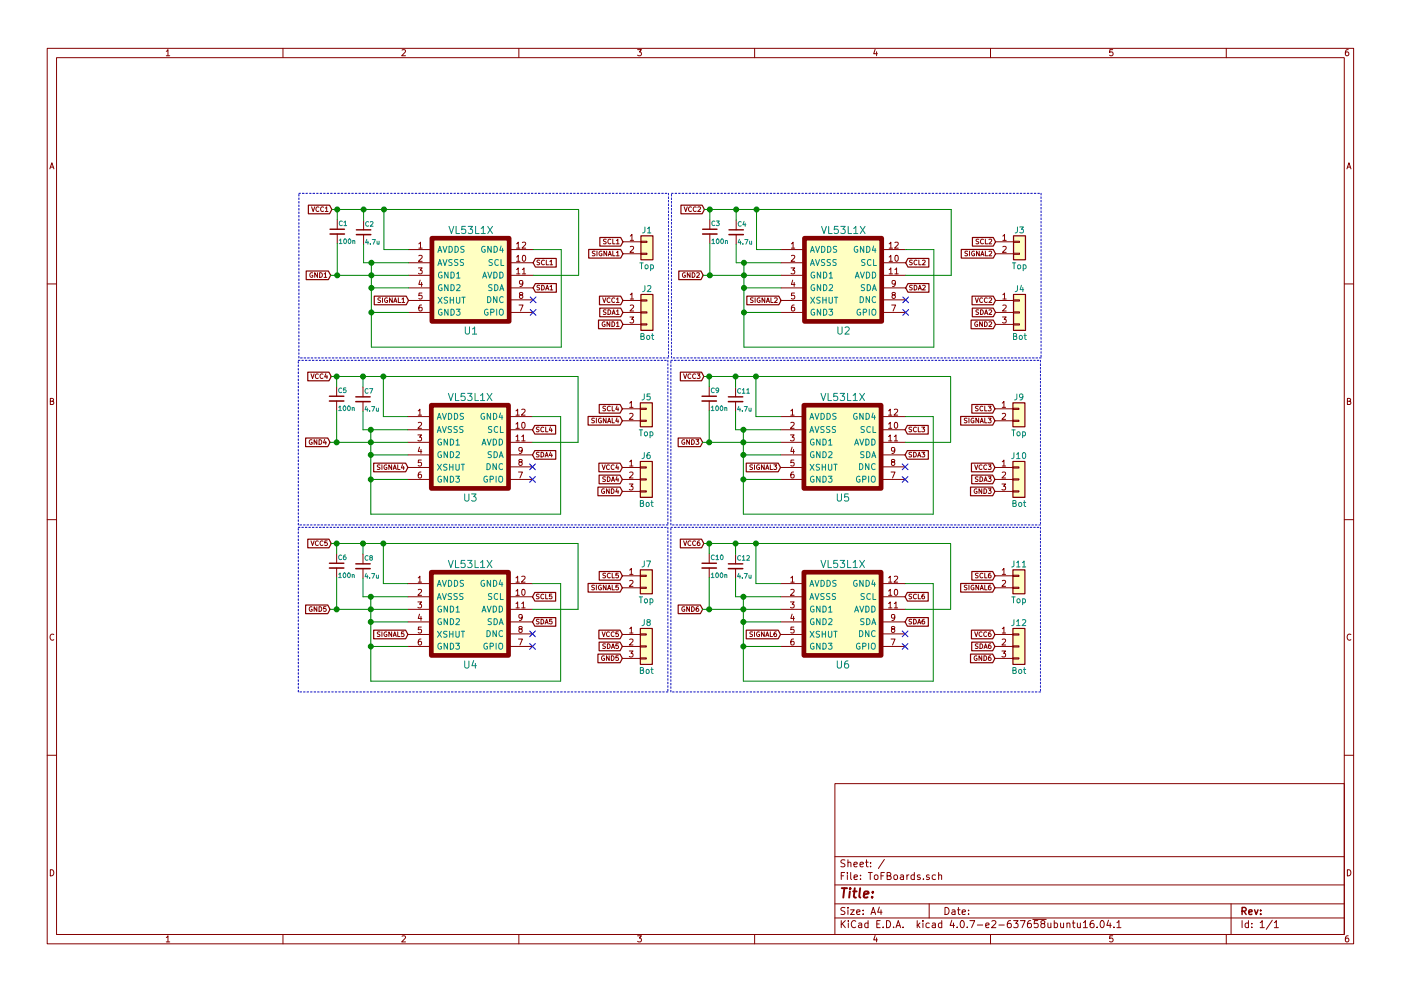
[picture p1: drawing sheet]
EESchema Schematic File Version 2
LIBS:power
LIBS:device
LIBS:switches
LIBS:relays
LIBS:motors
LIBS:transistors
LIBS:conn
LIBS:linear
LIBS:regul
LIBS:74xx
LIBS:cmos4000
LIBS:adc-dac
LIBS:memory
LIBS:xilinx
LIBS:microcontrollers
LIBS:dsp
LIBS:microchip
LIBS:analog_switches
LIBS:motorola
LIBS:texas
LIBS:intel
LIBS:audio
LIBS:interface
LIBS:digital-audio
LIBS:philips
LIBS:display
LIBS:cypress
LIBS:siliconi
LIBS:opto
LIBS:atmel
LIBS:contrib
LIBS:valves
LIBS:parts
LIBS:ToFBoards-cache
EELAYER 25 0
EELAYER END
$Descr A4 11693 8268
encoding utf-8
Sheet 1 1
Title ""
Date ""
Rev ""
Comp ""
Comment1 ""
Comment2 ""
Comment3 ""
Comment4 ""
$EndDescr
$Comp
L VL53L1X U1
U 1 1
P 3930 2340
F 0 "U1" H 3930 1930 60  0000 C CNN
F 1 "VL53L1X" H 3930 2770 60  0000 C CNN
F 2 "footprint:VL53L1X" H 3930 2340 60  0001 C CNN
F 3 "" H 3930 2340 60  0001 C CNN
	1    3930 2340
	1    0    0    -1  
$EndComp
Text GLabel 4450 2185 2    39   Input ~ 0
SCL1
Text GLabel 4450 2395 2    39   Input ~ 0
SDA1
$Comp
L C_Small C2
U 1 1
P 3035 1930
F 0 "C2" H 3045 2000 39  0000 L CNN
F 1 "4.7u" H 3045 1850 39  0000 L CNN
F 2 "Capacitors_SMD:C_0402" H 3035 1930 50  0001 C CNN
F 3 "" H 3035 1930 50  0001 C CNN
	1    3035 1930
	1    0    0    -1  
$EndComp
$Comp
L C_Small C1
U 1 1
P 2815 1925
F 0 "C1" H 2825 1995 39  0000 L CNN
F 1 "100n" H 2825 1845 39  0000 L CNN
F 2 "Capacitors_SMD:C_0402" H 2815 1925 50  0001 C CNN
F 3 "" H 2815 1925 50  0001 C CNN
	1    2815 1925
	1    0    0    -1  
$EndComp
Text GLabel 2770 1740 0    39   Input ~ 0
VCC1
Text GLabel 2760 2290 0    39   Input ~ 0
GND1
Text GLabel 3410 2500 0    39   Input ~ 0
SIGNAL1
NoConn ~ 4450 2495
NoConn ~ 4450 2600
Wire Wire Line
	3100 2600 3410 2600
Wire Wire Line
	3100 2185 3100 2890
Wire Wire Line
	3100 2395 3410 2395
Wire Wire Line
	4450 2075 4685 2075
Wire Wire Line
	4685 2075 4685 2890
Wire Wire Line
	4685 2890 3100 2890
Connection ~ 3100 2600
Wire Wire Line
	4830 1740 4830 2290
Wire Wire Line
	4830 2290 4450 2290
Wire Wire Line
	3410 2075 3205 2075
Wire Wire Line
	3205 2075 3205 1740
Connection ~ 3205 1740
Connection ~ 3100 2290
Connection ~ 3100 2395
Wire Wire Line
	3035 2185 3410 2185
Connection ~ 3100 2185
$Comp
L Conn_01x02 J1
U 1 1
P 5400 2010
F 0 "J1" H 5400 2110 50  0000 C CNN
F 1 "Top" H 5400 1810 50  0000 C CNN
F 2 "footprint:ToFTop" H 5400 2010 50  0001 C CNN
F 3 "" H 5400 2010 50  0001 C CNN
	1    5400 2010
	1    0    0    -1  
$EndComp
$Comp
L Conn_01x03 J2
U 1 1
P 5400 2600
F 0 "J2" H 5400 2800 50  0000 C CNN
F 1 "Bot" H 5400 2400 50  0000 C CNN
F 2 "footprint:ToFBottom" H 5400 2600 50  0001 C CNN
F 3 "" H 5400 2600 50  0001 C CNN
	1    5400 2600
	1    0    0    -1  
$EndComp
Text GLabel 5200 2600 0    39   Input ~ 0
SDA1
Text GLabel 5200 2500 0    39   Input ~ 0
VCC1
Text GLabel 5200 2700 0    39   Input ~ 0
GND1
Text GLabel 5200 2110 0    39   Input ~ 0
SIGNAL1
Text GLabel 5200 2010 0    39   Input ~ 0
SCL1
Wire Wire Line
	3035 2030 3035 2185
Wire Wire Line
	3035 1740 3035 1830
Connection ~ 3035 1740
Wire Wire Line
	2815 1825 2815 1740
Connection ~ 2815 1740
Wire Wire Line
	2815 2025 2815 2290
Connection ~ 2815 2290
Wire Wire Line
	2760 2290 3410 2290
Wire Wire Line
	2770 1740 4830 1740
Wire Notes Line
	2495 1605 5580 1605
Wire Notes Line
	5580 1605 5580 2980
Wire Notes Line
	5580 2980 2495 2980
Wire Notes Line
	2495 2980 2495 1605
$Comp
L VL53L1X U2
U 1 1
P 7040 2340
F 0 "U2" H 7040 1930 60  0000 C CNN
F 1 "VL53L1X" H 7040 2770 60  0000 C CNN
F 2 "footprint:VL53L1X" H 7040 2340 60  0001 C CNN
F 3 "" H 7040 2340 60  0001 C CNN
	1    7040 2340
	1    0    0    -1  
$EndComp
Text GLabel 7560 2185 2    39   Input ~ 0
SCL2
Text GLabel 7560 2395 2    39   Input ~ 0
SDA2
$Comp
L C_Small C4
U 1 1
P 6145 1930
F 0 "C4" H 6155 2000 39  0000 L CNN
F 1 "4.7u" H 6155 1850 39  0000 L CNN
F 2 "Capacitors_SMD:C_0402" H 6145 1930 50  0001 C CNN
F 3 "" H 6145 1930 50  0001 C CNN
	1    6145 1930
	1    0    0    -1  
$EndComp
$Comp
L C_Small C3
U 1 1
P 5925 1925
F 0 "C3" H 5935 1995 39  0000 L CNN
F 1 "100n" H 5935 1845 39  0000 L CNN
F 2 "Capacitors_SMD:C_0402" H 5925 1925 50  0001 C CNN
F 3 "" H 5925 1925 50  0001 C CNN
	1    5925 1925
	1    0    0    -1  
$EndComp
Text GLabel 5880 1740 0    39   Input ~ 0
VCC2
Text GLabel 5870 2290 0    39   Input ~ 0
GND2
Text GLabel 6520 2500 0    39   Input ~ 0
SIGNAL2
NoConn ~ 7560 2495
NoConn ~ 7560 2600
Wire Wire Line
	6210 2600 6520 2600
Wire Wire Line
	6210 2185 6210 2890
Wire Wire Line
	6210 2395 6520 2395
Wire Wire Line
	7560 2075 7795 2075
Wire Wire Line
	7795 2075 7795 2890
Wire Wire Line
	7795 2890 6210 2890
Connection ~ 6210 2600
Wire Wire Line
	7940 1740 7940 2290
Wire Wire Line
	7940 2290 7560 2290
Wire Wire Line
	6520 2075 6315 2075
Wire Wire Line
	6315 2075 6315 1740
Connection ~ 6315 1740
Connection ~ 6210 2290
Connection ~ 6210 2395
Wire Wire Line
	6145 2185 6520 2185
Connection ~ 6210 2185
$Comp
L Conn_01x02 J3
U 1 1
P 8510 2010
F 0 "J3" H 8510 2110 50  0000 C CNN
F 1 "Top" H 8510 1810 50  0000 C CNN
F 2 "footprint:ToFTop" H 8510 2010 50  0001 C CNN
F 3 "" H 8510 2010 50  0001 C CNN
	1    8510 2010
	1    0    0    -1  
$EndComp
$Comp
L Conn_01x03 J4
U 1 1
P 8510 2600
F 0 "J4" H 8510 2800 50  0000 C CNN
F 1 "Bot" H 8510 2400 50  0000 C CNN
F 2 "footprint:ToFBottom" H 8510 2600 50  0001 C CNN
F 3 "" H 8510 2600 50  0001 C CNN
	1    8510 2600
	1    0    0    -1  
$EndComp
Text GLabel 8310 2600 0    39   Input ~ 0
SDA2
Text GLabel 8310 2500 0    39   Input ~ 0
VCC2
Text GLabel 8310 2700 0    39   Input ~ 0
GND2
Text GLabel 8310 2110 0    39   Input ~ 0
SIGNAL2
Text GLabel 8310 2010 0    39   Input ~ 0
SCL2
Wire Wire Line
	6145 2030 6145 2185
Wire Wire Line
	6145 1740 6145 1830
Connection ~ 6145 1740
Wire Wire Line
	5925 1825 5925 1740
Connection ~ 5925 1740
Wire Wire Line
	5925 2025 5925 2290
Connection ~ 5925 2290
Wire Wire Line
	5870 2290 6520 2290
Wire Wire Line
	5880 1740 7940 1740
Wire Notes Line
	5605 1605 8690 1605
Wire Notes Line
	8690 1605 8690 2980
Wire Notes Line
	8690 2980 5605 2980
Wire Notes Line
	5605 2980 5605 1605
$Comp
L VL53L1X U3
U 1 1
P 3925 3735
F 0 "U3" H 3925 3325 60  0000 C CNN
F 1 "VL53L1X" H 3925 4165 60  0000 C CNN
F 2 "footprint:VL53L1X" H 3925 3735 60  0001 C CNN
F 3 "" H 3925 3735 60  0001 C CNN
	1    3925 3735
	1    0    0    -1  
$EndComp
Text GLabel 4445 3580 2    39   Input ~ 0
SCL4
Text GLabel 4445 3790 2    39   Input ~ 0
SDA4
$Comp
L C_Small C7
U 1 1
P 3030 3325
F 0 "C7" H 3040 3395 39  0000 L CNN
F 1 "4.7u" H 3040 3245 39  0000 L CNN
F 2 "Capacitors_SMD:C_0402" H 3030 3325 50  0001 C CNN
F 3 "" H 3030 3325 50  0001 C CNN
	1    3030 3325
	1    0    0    -1  
$EndComp
$Comp
L C_Small C5
U 1 1
P 2810 3320
F 0 "C5" H 2820 3390 39  0000 L CNN
F 1 "100n" H 2820 3240 39  0000 L CNN
F 2 "Capacitors_SMD:C_0402" H 2810 3320 50  0001 C CNN
F 3 "" H 2810 3320 50  0001 C CNN
	1    2810 3320
	1    0    0    -1  
$EndComp
Text GLabel 2765 3135 0    39   Input ~ 0
VCC4
Text GLabel 2755 3685 0    39   Input ~ 0
GND4
Text GLabel 3405 3895 0    39   Input ~ 0
SIGNAL4
NoConn ~ 4445 3890
NoConn ~ 4445 3995
Wire Wire Line
	3095 3995 3405 3995
Wire Wire Line
	3095 3580 3095 4285
Wire Wire Line
	3095 3790 3405 3790
Wire Wire Line
	4445 3470 4680 3470
Wire Wire Line
	4680 3470 4680 4285
Wire Wire Line
	4680 4285 3095 4285
Connection ~ 3095 3995
Wire Wire Line
	4825 3135 4825 3685
Wire Wire Line
	4825 3685 4445 3685
Wire Wire Line
	3405 3470 3200 3470
Wire Wire Line
	3200 3470 3200 3135
Connection ~ 3200 3135
Connection ~ 3095 3685
Connection ~ 3095 3790
Wire Wire Line
	3030 3580 3405 3580
Connection ~ 3095 3580
$Comp
L Conn_01x02 J5
U 1 1
P 5395 3405
F 0 "J5" H 5395 3505 50  0000 C CNN
F 1 "Top" H 5395 3205 50  0000 C CNN
F 2 "footprint:ToFTop" H 5395 3405 50  0001 C CNN
F 3 "" H 5395 3405 50  0001 C CNN
	1    5395 3405
	1    0    0    -1  
$EndComp
$Comp
L Conn_01x03 J6
U 1 1
P 5395 3995
F 0 "J6" H 5395 4195 50  0000 C CNN
F 1 "Bot" H 5395 3795 50  0000 C CNN
F 2 "footprint:ToFBottom" H 5395 3995 50  0001 C CNN
F 3 "" H 5395 3995 50  0001 C CNN
	1    5395 3995
	1    0    0    -1  
$EndComp
Text GLabel 5195 3995 0    39   Input ~ 0
SDA4
Text GLabel 5195 3895 0    39   Input ~ 0
VCC4
Text GLabel 5195 4095 0    39   Input ~ 0
GND4
Text GLabel 5195 3505 0    39   Input ~ 0
SIGNAL4
Text GLabel 5195 3405 0    39   Input ~ 0
SCL4
Wire Wire Line
	3030 3425 3030 3580
Wire Wire Line
	3030 3135 3030 3225
Connection ~ 3030 3135
Wire Wire Line
	2810 3220 2810 3135
Connection ~ 2810 3135
Wire Wire Line
	2810 3420 2810 3685
Connection ~ 2810 3685
Wire Wire Line
	2755 3685 3405 3685
Wire Wire Line
	2765 3135 4825 3135
Wire Notes Line
	2490 3000 5575 3000
Wire Notes Line
	5575 3000 5575 4375
Wire Notes Line
	5575 4375 2490 4375
Wire Notes Line
	2490 4375 2490 3000
$Comp
L VL53L1X U5
U 1 1
P 7035 3735
F 0 "U5" H 7035 3325 60  0000 C CNN
F 1 "VL53L1X" H 7035 4165 60  0000 C CNN
F 2 "footprint:VL53L1X" H 7035 3735 60  0001 C CNN
F 3 "" H 7035 3735 60  0001 C CNN
	1    7035 3735
	1    0    0    -1  
$EndComp
Text GLabel 7555 3580 2    39   Input ~ 0
SCL3
Text GLabel 7555 3790 2    39   Input ~ 0
SDA3
$Comp
L C_Small C11
U 1 1
P 6140 3325
F 0 "C11" H 6150 3395 39  0000 L CNN
F 1 "4.7u" H 6150 3245 39  0000 L CNN
F 2 "Capacitors_SMD:C_0402" H 6140 3325 50  0001 C CNN
F 3 "" H 6140 3325 50  0001 C CNN
	1    6140 3325
	1    0    0    -1  
$EndComp
$Comp
L C_Small C9
U 1 1
P 5920 3320
F 0 "C9" H 5930 3390 39  0000 L CNN
F 1 "100n" H 5930 3240 39  0000 L CNN
F 2 "Capacitors_SMD:C_0402" H 5920 3320 50  0001 C CNN
F 3 "" H 5920 3320 50  0001 C CNN
	1    5920 3320
	1    0    0    -1  
$EndComp
Text GLabel 5875 3135 0    39   Input ~ 0
VCC3
Text GLabel 5865 3685 0    39   Input ~ 0
GND3
Text GLabel 6515 3895 0    39   Input ~ 0
SIGNAL3
NoConn ~ 7555 3890
NoConn ~ 7555 3995
Wire Wire Line
	6205 3995 6515 3995
Wire Wire Line
	6205 3580 6205 4285
Wire Wire Line
	6205 3790 6515 3790
Wire Wire Line
	7555 3470 7790 3470
Wire Wire Line
	7790 3470 7790 4285
Wire Wire Line
	7790 4285 6205 4285
Connection ~ 6205 3995
Wire Wire Line
	7935 3135 7935 3685
Wire Wire Line
	7935 3685 7555 3685
Wire Wire Line
	6515 3470 6310 3470
Wire Wire Line
	6310 3470 6310 3135
Connection ~ 6310 3135
Connection ~ 6205 3685
Connection ~ 6205 3790
Wire Wire Line
	6140 3580 6515 3580
Connection ~ 6205 3580
$Comp
L Conn_01x02 J9
U 1 1
P 8505 3405
F 0 "J9" H 8505 3505 50  0000 C CNN
F 1 "Top" H 8505 3205 50  0000 C CNN
F 2 "footprint:ToFTop" H 8505 3405 50  0001 C CNN
F 3 "" H 8505 3405 50  0001 C CNN
	1    8505 3405
	1    0    0    -1  
$EndComp
$Comp
L Conn_01x03 J10
U 1 1
P 8505 3995
F 0 "J10" H 8505 4195 50  0000 C CNN
F 1 "Bot" H 8505 3795 50  0000 C CNN
F 2 "footprint:ToFBottom" H 8505 3995 50  0001 C CNN
F 3 "" H 8505 3995 50  0001 C CNN
	1    8505 3995
	1    0    0    -1  
$EndComp
Text GLabel 8305 3995 0    39   Input ~ 0
SDA3
Text GLabel 8305 3895 0    39   Input ~ 0
VCC3
Text GLabel 8305 4095 0    39   Input ~ 0
GND3
Text GLabel 8305 3505 0    39   Input ~ 0
SIGNAL3
Text GLabel 8305 3405 0    39   Input ~ 0
SCL3
Wire Wire Line
	6140 3425 6140 3580
Wire Wire Line
	6140 3135 6140 3225
Connection ~ 6140 3135
Wire Wire Line
	5920 3220 5920 3135
Connection ~ 5920 3135
Wire Wire Line
	5920 3420 5920 3685
Connection ~ 5920 3685
Wire Wire Line
	5865 3685 6515 3685
Wire Wire Line
	5875 3135 7935 3135
Wire Notes Line
	5600 3000 8685 3000
Wire Notes Line
	8685 3000 8685 4375
Wire Notes Line
	8685 4375 5600 4375
Wire Notes Line
	5600 4375 5600 3000
$Comp
L VL53L1X U4
U 1 1
P 3925 5130
F 0 "U4" H 3925 4720 60  0000 C CNN
F 1 "VL53L1X" H 3925 5560 60  0000 C CNN
F 2 "footprint:VL53L1X" H 3925 5130 60  0001 C CNN
F 3 "" H 3925 5130 60  0001 C CNN
	1    3925 5130
	1    0    0    -1  
$EndComp
Text GLabel 4445 4975 2    39   Input ~ 0
SCL5
Text GLabel 4445 5185 2    39   Input ~ 0
SDA5
$Comp
L C_Small C8
U 1 1
P 3030 4720
F 0 "C8" H 3040 4790 39  0000 L CNN
F 1 "4.7u" H 3040 4640 39  0000 L CNN
F 2 "Capacitors_SMD:C_0402" H 3030 4720 50  0001 C CNN
F 3 "" H 3030 4720 50  0001 C CNN
	1    3030 4720
	1    0    0    -1  
$EndComp
$Comp
L C_Small C6
U 1 1
P 2810 4715
F 0 "C6" H 2820 4785 39  0000 L CNN
F 1 "100n" H 2820 4635 39  0000 L CNN
F 2 "Capacitors_SMD:C_0402" H 2810 4715 50  0001 C CNN
F 3 "" H 2810 4715 50  0001 C CNN
	1    2810 4715
	1    0    0    -1  
$EndComp
Text GLabel 2765 4530 0    39   Input ~ 0
VCC5
Text GLabel 2755 5080 0    39   Input ~ 0
GND5
Text GLabel 3405 5290 0    39   Input ~ 0
SIGNAL5
NoConn ~ 4445 5285
NoConn ~ 4445 5390
Wire Wire Line
	3095 5390 3405 5390
Wire Wire Line
	3095 4975 3095 5680
Wire Wire Line
	3095 5185 3405 5185
Wire Wire Line
	4445 4865 4680 4865
Wire Wire Line
	4680 4865 4680 5680
Wire Wire Line
	4680 5680 3095 5680
Connection ~ 3095 5390
Wire Wire Line
	4825 4530 4825 5080
Wire Wire Line
	4825 5080 4445 5080
Wire Wire Line
	3405 4865 3200 4865
Wire Wire Line
	3200 4865 3200 4530
Connection ~ 3200 4530
Connection ~ 3095 5080
Connection ~ 3095 5185
Wire Wire Line
	3030 4975 3405 4975
Connection ~ 3095 4975
$Comp
L Conn_01x02 J7
U 1 1
P 5395 4800
F 0 "J7" H 5395 4900 50  0000 C CNN
F 1 "Top" H 5395 4600 50  0000 C CNN
F 2 "footprint:ToFTop" H 5395 4800 50  0001 C CNN
F 3 "" H 5395 4800 50  0001 C CNN
	1    5395 4800
	1    0    0    -1  
$EndComp
$Comp
L Conn_01x03 J8
U 1 1
P 5395 5390
F 0 "J8" H 5395 5590 50  0000 C CNN
F 1 "Bot" H 5395 5190 50  0000 C CNN
F 2 "footprint:ToFBottom" H 5395 5390 50  0001 C CNN
F 3 "" H 5395 5390 50  0001 C CNN
	1    5395 5390
	1    0    0    -1  
$EndComp
Text GLabel 5195 5390 0    39   Input ~ 0
SDA5
Text GLabel 5195 5290 0    39   Input ~ 0
VCC5
Text GLabel 5195 5490 0    39   Input ~ 0
GND5
Text GLabel 5195 4900 0    39   Input ~ 0
SIGNAL5
Text GLabel 5195 4800 0    39   Input ~ 0
SCL5
Wire Wire Line
	3030 4820 3030 4975
Wire Wire Line
	3030 4530 3030 4620
Connection ~ 3030 4530
Wire Wire Line
	2810 4615 2810 4530
Connection ~ 2810 4530
Wire Wire Line
	2810 4815 2810 5080
Connection ~ 2810 5080
Wire Wire Line
	2755 5080 3405 5080
Wire Wire Line
	2765 4530 4825 4530
Wire Notes Line
	2490 4395 5575 4395
Wire Notes Line
	5575 4395 5575 5770
Wire Notes Line
	5575 5770 2490 5770
Wire Notes Line
	2490 5770 2490 4395
$Comp
L VL53L1X U6
U 1 1
P 7035 5130
F 0 "U6" H 7035 4720 60  0000 C CNN
F 1 "VL53L1X" H 7035 5560 60  0000 C CNN
F 2 "footprint:VL53L1X" H 7035 5130 60  0001 C CNN
F 3 "" H 7035 5130 60  0001 C CNN
	1    7035 5130
	1    0    0    -1  
$EndComp
Text GLabel 7555 4975 2    39   Input ~ 0
SCL6
Text GLabel 7555 5185 2    39   Input ~ 0
SDA6
$Comp
L C_Small C12
U 1 1
P 6140 4720
F 0 "C12" H 6150 4790 39  0000 L CNN
F 1 "4.7u" H 6150 4640 39  0000 L CNN
F 2 "Capacitors_SMD:C_0402" H 6140 4720 50  0001 C CNN
F 3 "" H 6140 4720 50  0001 C CNN
	1    6140 4720
	1    0    0    -1  
$EndComp
$Comp
L C_Small C10
U 1 1
P 5920 4715
F 0 "C10" H 5930 4785 39  0000 L CNN
F 1 "100n" H 5930 4635 39  0000 L CNN
F 2 "Capacitors_SMD:C_0402" H 5920 4715 50  0001 C CNN
F 3 "" H 5920 4715 50  0001 C CNN
	1    5920 4715
	1    0    0    -1  
$EndComp
Text GLabel 5875 4530 0    39   Input ~ 0
VCC6
Text GLabel 5865 5080 0    39   Input ~ 0
GND6
Text GLabel 6515 5290 0    39   Input ~ 0
SIGNAL6
NoConn ~ 7555 5285
NoConn ~ 7555 5390
Wire Wire Line
	6205 5390 6515 5390
Wire Wire Line
	6205 4975 6205 5680
Wire Wire Line
	6205 5185 6515 5185
Wire Wire Line
	7555 4865 7790 4865
Wire Wire Line
	7790 4865 7790 5680
Wire Wire Line
	7790 5680 6205 5680
Connection ~ 6205 5390
Wire Wire Line
	7935 4530 7935 5080
Wire Wire Line
	7935 5080 7555 5080
Wire Wire Line
	6515 4865 6310 4865
Wire Wire Line
	6310 4865 6310 4530
Connection ~ 6310 4530
Connection ~ 6205 5080
Connection ~ 6205 5185
Wire Wire Line
	6140 4975 6515 4975
Connection ~ 6205 4975
$Comp
L Conn_01x02 J11
U 1 1
P 8505 4800
F 0 "J11" H 8505 4900 50  0000 C CNN
F 1 "Top" H 8505 4600 50  0000 C CNN
F 2 "footprint:ToFTop" H 8505 4800 50  0001 C CNN
F 3 "" H 8505 4800 50  0001 C CNN
	1    8505 4800
	1    0    0    -1  
$EndComp
$Comp
L Conn_01x03 J12
U 1 1
P 8505 5390
F 0 "J12" H 8505 5590 50  0000 C CNN
F 1 "Bot" H 8505 5190 50  0000 C CNN
F 2 "footprint:ToFBottom" H 8505 5390 50  0001 C CNN
F 3 "" H 8505 5390 50  0001 C CNN
	1    8505 5390
	1    0    0    -1  
$EndComp
Text GLabel 8305 5390 0    39   Input ~ 0
SDA6
Text GLabel 8305 5290 0    39   Input ~ 0
VCC6
Text GLabel 8305 5490 0    39   Input ~ 0
GND6
Text GLabel 8305 4900 0    39   Input ~ 0
SIGNAL6
Text GLabel 8305 4800 0    39   Input ~ 0
SCL6
Wire Wire Line
	6140 4820 6140 4975
Wire Wire Line
	6140 4530 6140 4620
Connection ~ 6140 4530
Wire Wire Line
	5920 4615 5920 4530
Connection ~ 5920 4530
Wire Wire Line
	5920 4815 5920 5080
Connection ~ 5920 5080
Wire Wire Line
	5865 5080 6515 5080
Wire Wire Line
	5875 4530 7935 4530
Wire Notes Line
	5600 4395 8685 4395
Wire Notes Line
	8685 4395 8685 5770
Wire Notes Line
	8685 5770 5600 5770
Wire Notes Line
	5600 5770 5600 4395
$EndSCHEMATC
